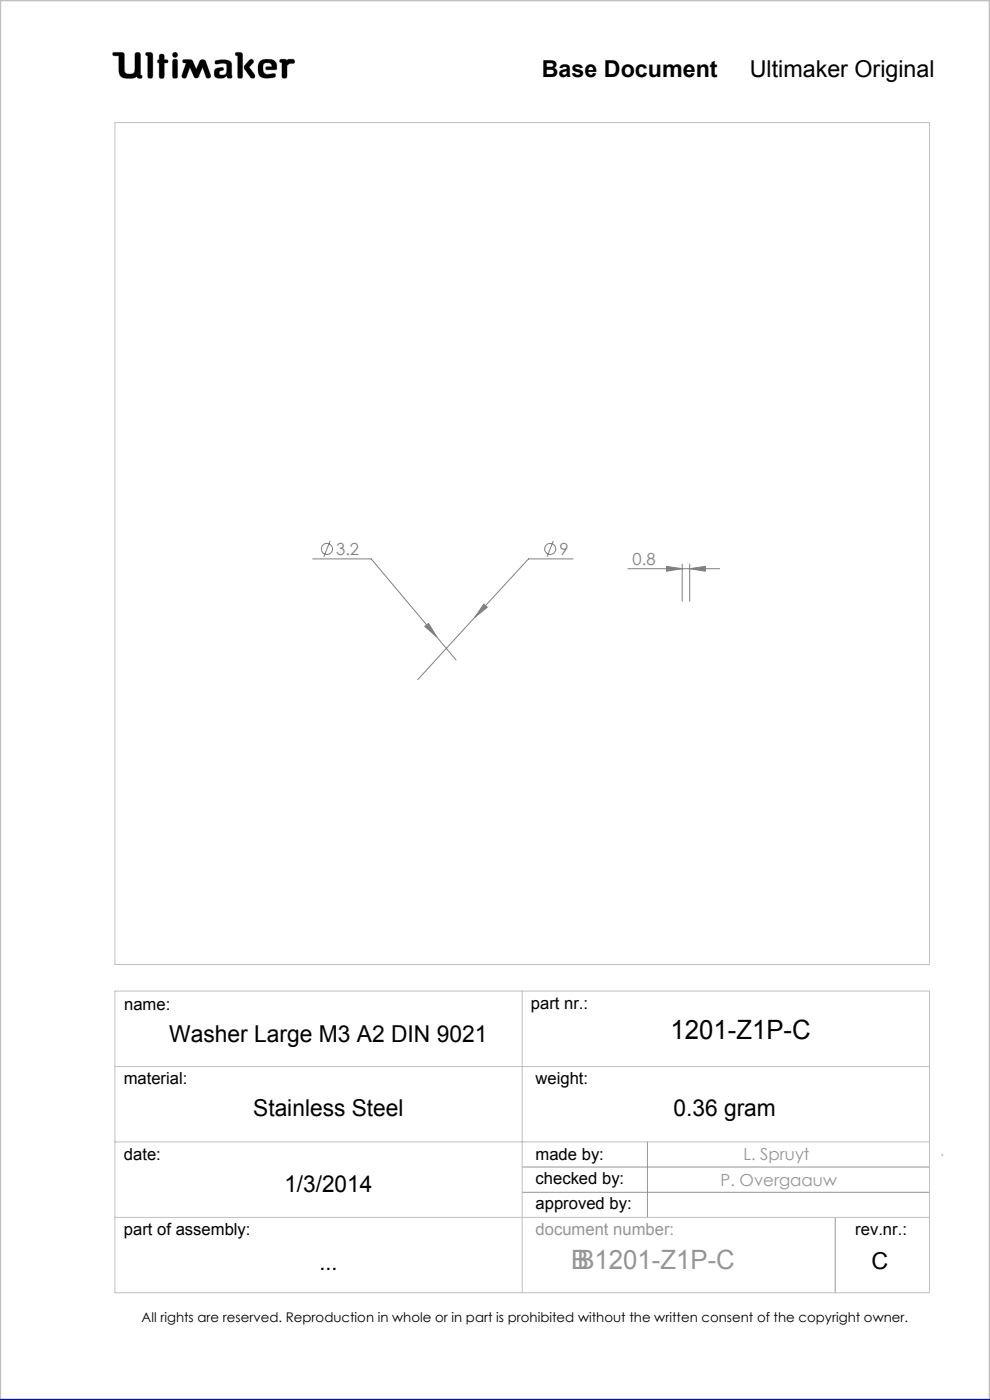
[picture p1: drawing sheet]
<svg xmlns="http://www.w3.org/2000/svg" width="210mm" height="297mm" viewBox="0 0 210 297" stroke-linecap="round" stroke-linejoin="round" font-family="sans-serif">
<g fill="none" stroke="#c0c0c0" stroke-width=".21">
<path d="M24 11.1h1.9l.4 .3 .2 3.9a1.51 1.51 0 0 0 2 0l.2-4a.77 .77 0 0 1 1 0l.1 4.6 .3 .1a.39 .39 0 0 1-.3 .6l-.6-.1-.1-.3a3.6 3.6 0 0 1-3.3 .1l-.5-.9-.1-3.6h-1a.39 .39 0 0 1-.3-.2 .39 .39 0 0 1 .1-.5zM31 11.1l1.2 .1 .2 .4-.1 4.8a.6 .6 0 0 1-.6 .2 .6 .6 0 0 1-.4-.5v-4.3l-.4-.1zM33.8 12.7v-1.1a.6 .6 0 0 1 .7-.1 .6 .6 0 0 1 .4 .5v.7h.6a.37 .37 0 0 1 0 .6l-.6 .1-.1 3.1a.6 .6 0 0 1-.6 .1 .6 .6 0 0 1-.4-.5v-2.7M33.8 12.7h.1M33.8 13.4h.1M33.8 15.7h.1M33.8 12.7h-.3l-.1 .3v.2l.4 .2M36.7 11.3l.4-.2 .4 .2 .2 .3-.2 .4-.4 .2-.4-.2-.1-.4zM36.8 12.6h.3l.5 .2v3.6a.6 .6 0 0 1-.6 .2 .6 .6 0 0 1-.4-.5v-3zM38.9 12.7l1.4-.1 .4 .2 .9 1.9 .7-1.6a.73 .73 0 0 1 .7-.5 .73 .73 0 0 1 .7 .5l1 2.8-.1 .5a.53 .53 0 0 1-.5 .2 .53 .53 0 0 1-.4-.3l-.7-2-1 2.1-.4 .2-.4-.2-.9-2.1-.7 2a.54 .54 0 0 1-.5 .3 .54 .54 0 0 1-.5-.2v-.5l.9-2.5-.7-.2zM42.1 16.3h.1M45.6 12.9a3.7 3.7 0 0 1 3.4 .3l.1 .5 .1 2.7a.64 .64 0 0 1-1-.2l-.1-.1a1.93 1.93 0 0 1-2.5 .2 1.32 1.32 0 0 1 .4-1.8l1-.2 .3 .1 .1 .2v.3a.73 .73 0 0 0-.9 .8 .98 .98 0 0 0 1.4 0l.2-.6-.1-1.5a2.59 2.59 0 0 0-2 0l-.4-.2z"/>
<path d="M50 11.1l1.3 .1 .2 .4-.1 4.8a.57 .57 0 0 1-.6 .2 .57 .57 0 0 1-.4-.5v-4.3l-.4-.1zM52.9 12.8l.4-.2 .4 .1 .1 .4-1 1.1 1.2 1.6 .1 .5-.2 .3h-.4a5.9 5.9 0 0 1-1.7-2.2l.1-.6zM55 13.3a2.62 2.62 0 0 1 3.5-.1l.2 1.1-.1 .5h-2l-.2-.1v-.5l1.3-.1-.2-.5a1.24 1.24 0 0 0-1.6 .1l-.1 1.1 .2 .6 .8 .4 1.5-.2 .1 .1v.6a3.8 3.8 0 0 1-3.3-.1 3.2 3.2 0 0 1-.1-2.9zM56.6 14.8h.1M59.4 12.6h1.2l.3 .3a1.21 1.21 0 0 1 1.5-.2v.7l-.9 .1-.6 .4-.1 2.5a.6 .6 0 0 1-.6 .2 .6 .6 0 0 1-.4-.5v-2.8l-.5-.2zM24.4 26h172.8v178.6h-172.8zM24.4 210.3h172.8v63.9h-172.8zM110.8 210.3v63.9M24.4 226.3h172.8M24.4 242.2h172.8M24.4 258.3h172.8"/>
</g>
<path d="M110.8 247.6h86.4M110.8 252.9h86.4M137.3 242.2v16.1M177.2 258.3v15.9M199.7 245h.3" fill="none" stroke="#959595" stroke-width=".21"/>
<path d="M0 297v-297h210v297" fill="none" stroke="#c0c0c0" stroke-width=".5"/>
<path d="M0 297h210" fill="none" stroke="#00f" stroke-width=".5"/>
<path d="M45.7 12.9l-.1 .5 .2 .2 1.2-.2 .9 .1 .2 .3-.1 1.4a.84 .84 0 0 1-.6 .7 .84 .84 0 0 1-.9-.3l.1-.4 .4-.2a.36 .36 0 0 0 .4-.4 .36 .36 0 0 0-.4-.3 1.23 1.23 0 0 0-1.6 1 1.07 1.07 0 0 0 .3 1.1 1.07 1.07 0 0 0 1.1 .2h.6l.3-.2a.28 .28 0 0 1 .4-.3 .28 .28 0 0 1 .2 .4 .57 .57 0 0 0 .6 .2 .57 .57 0 0 0 .3-.6l-.1-2.4a1.23 1.23 0 0 0-1.5-1zM50 11.1v.6l.4 .1v4.6l.3 .2h.5l.3-.3v-4.8l-.4-.4zM53 12.7l-1.2 1.3v.5l1.4 2 .6 .1 .2-.2v-.6l-1.2-1.6 1-.9v-.4l-.4-.3zM55.2 12.9a2.9 2.9 0 0 0 .1 3.4l.5 .2 1 .1 1.4-.2 .3-.2-.1-.5-.2-.1-1.4 .2-.6-.2-.3-.4-.1-.5a.99 .99 0 0 1 .7-1.3 .99 .99 0 0 1 1.2 .7l-1.2 .1-.2 .4 .3 .2h1.5a.51 .51 0 0 0 .6-.1 .51 .51 0 0 0 0-.6 1.62 1.62 0 0 0-2-1.5l-1.1 .1zM59.4 12.6l-.1 .6 .5 .1v3l.2 .3h.6l.3-.4v-2.3l.6-.4 .9-.1 .1-.5-.3-.3h-1l-.3 .3-.4-.3zM36.7 12.7l-.1 .3v3.4l.2 .2h.7l.2-.3v-3.4l-.2-.3zM36.6 11.6a.56 .56 0 0 0 1.1 0 .56 .56 0 0 0-1.1 0zM33.8 11.6v1.1l-.4 .2v.4l.4 .1v2.9l.2 .3h.5l.4-.4v-2.8l.7-.1 .1-.4-.3-.2h-.5v-.8l-.2-.4h-.6zM31 11.1l-.1 .6 .4 .1v4.5l.3 .3h.5l.3-.5v-4.7l-.4-.3zM38.8 12.7v.5l.7 .2-.9 2.5 .1 .6 .5 .1 .3-.2 .8-2.1 .9 2.1 .3 .2h.3l.3-.2 .9-2.1 .7 2.1 .6 .2 .4-.2v-.5l-1-2.8-.3-.4h-.7l-.3 .2-.8 1.8-.9-1.9-.4-.2zM24 11.2v.6h1.2v2.7a1.76 1.76 0 0 0 2.2 2.1h.9l.8-.4 .3 .4h.6l.2-.2-.1-.4-.3-.1v-4.4l-.4-.4h-.5l-.3 .4v3.4a.81 .81 0 0 1-1.1 .8h-.1a.86 .86 0 0 1-1-1.1l-.1-3.3-.4-.2z" fill-rule="evenodd" fill="#000"/>
<g fill="none" stroke="#808080" stroke-width=".21">
<path d="M66.3 118.6h12.4l13.9 16.5M70 114.8l-1.3 3.3M117.4 114.8l-1.4 3.3M121.6 118.6h-9.5l-11.3 12.3M144.7 119.7v7.9M146.3 119.7v7.9M90.1 132.9l.8-.6 1.7 2.8zM92.6 135.1l4.1 4.9M100.8 130.9l-12.2 13.3M102.6 128.2l.8 .6-2.6 2.1zM133.2 120.6h19.4M141.4 120.2l3.3 .4-3.3 .6z"/>
<path d="M146.3 120.6l3.3-.4v1z"/>
<circle cx="69.3" cy="116.4" r="1.18"/>
<circle cx="116.7" cy="116.4" r="1.18"/>
</g>
<path d="M102.6 128.2l-1.8 2.7 2.6-2.1zM90.1 132.9l2.5 2.2-1.7-2.8zM146.3 120.6l3.3-.4v1zM141.4 120.2l3.3 .4-3.3 .6z" fill="#808080"/>
<text font-size="5.6" x="142.3" y="220.5">1201-Z1P-C</text>
<text font-size="5.6" fill="#959595" x="121.1" y="269.2">BB1201-Z1P-C</text>
<g font-size="4.9">
<text x="114.9" y="16.4">Base Document</text>
<text x="159" y="16.4">Ultimaker Original</text>
<text x="35.9" y="221">Washer Large M3 A2 DIN 9021</text>
<text x="53.7" y="236.8">Stainless Steel</text>
<text x="142.8" y="236.8">0.36 gram</text>
<text x="60.3" y="252.8">1/3/2014</text>
<text x="67.8" y="269.4">...</text>
<text x="184.9" y="269.2">C</text>
</g>
<g font-size="3.5" fill="#808080">
<text x="71.3" y="117.8">3.2</text>
<text x="118.7" y="117.8">9</text>
<text x="134.2" y="119.9">0.8</text>
</g>
<g font-size="3.5">
<text x="26.3" y="214.2">name:</text>
<text x="112.6" y="214.1">part nr.:</text>
<text x="26.2" y="230">material:</text>
<text x="113.6" y="230">weight:</text>
<text x="26.3" y="246.1">date:</text>
<text x="113.6" y="246.1">made by:</text>
<text x="113.6" y="251.1">checked by:</text>
<text x="113.6" y="256.4">approved by:</text>
<text x="26.3" y="262.1">part of assembly:</text>
<text x="181.4" y="262">rev.nr.:</text>
</g>
<g font-size="3.5" fill="#959595">
<text x="152.8" y="251.5">P. Overgaauw</text>
<text x="157.7" y="246.2">L. Spruyt</text>
<text x="113.6" y="261.9">document number:</text>
</g>
<text font-size="2.8" x="30" y="280.4">All rights are reserved. Reproduction in whole or in part is prohibited without the written consent of the copyright owner.</text>
</svg>
